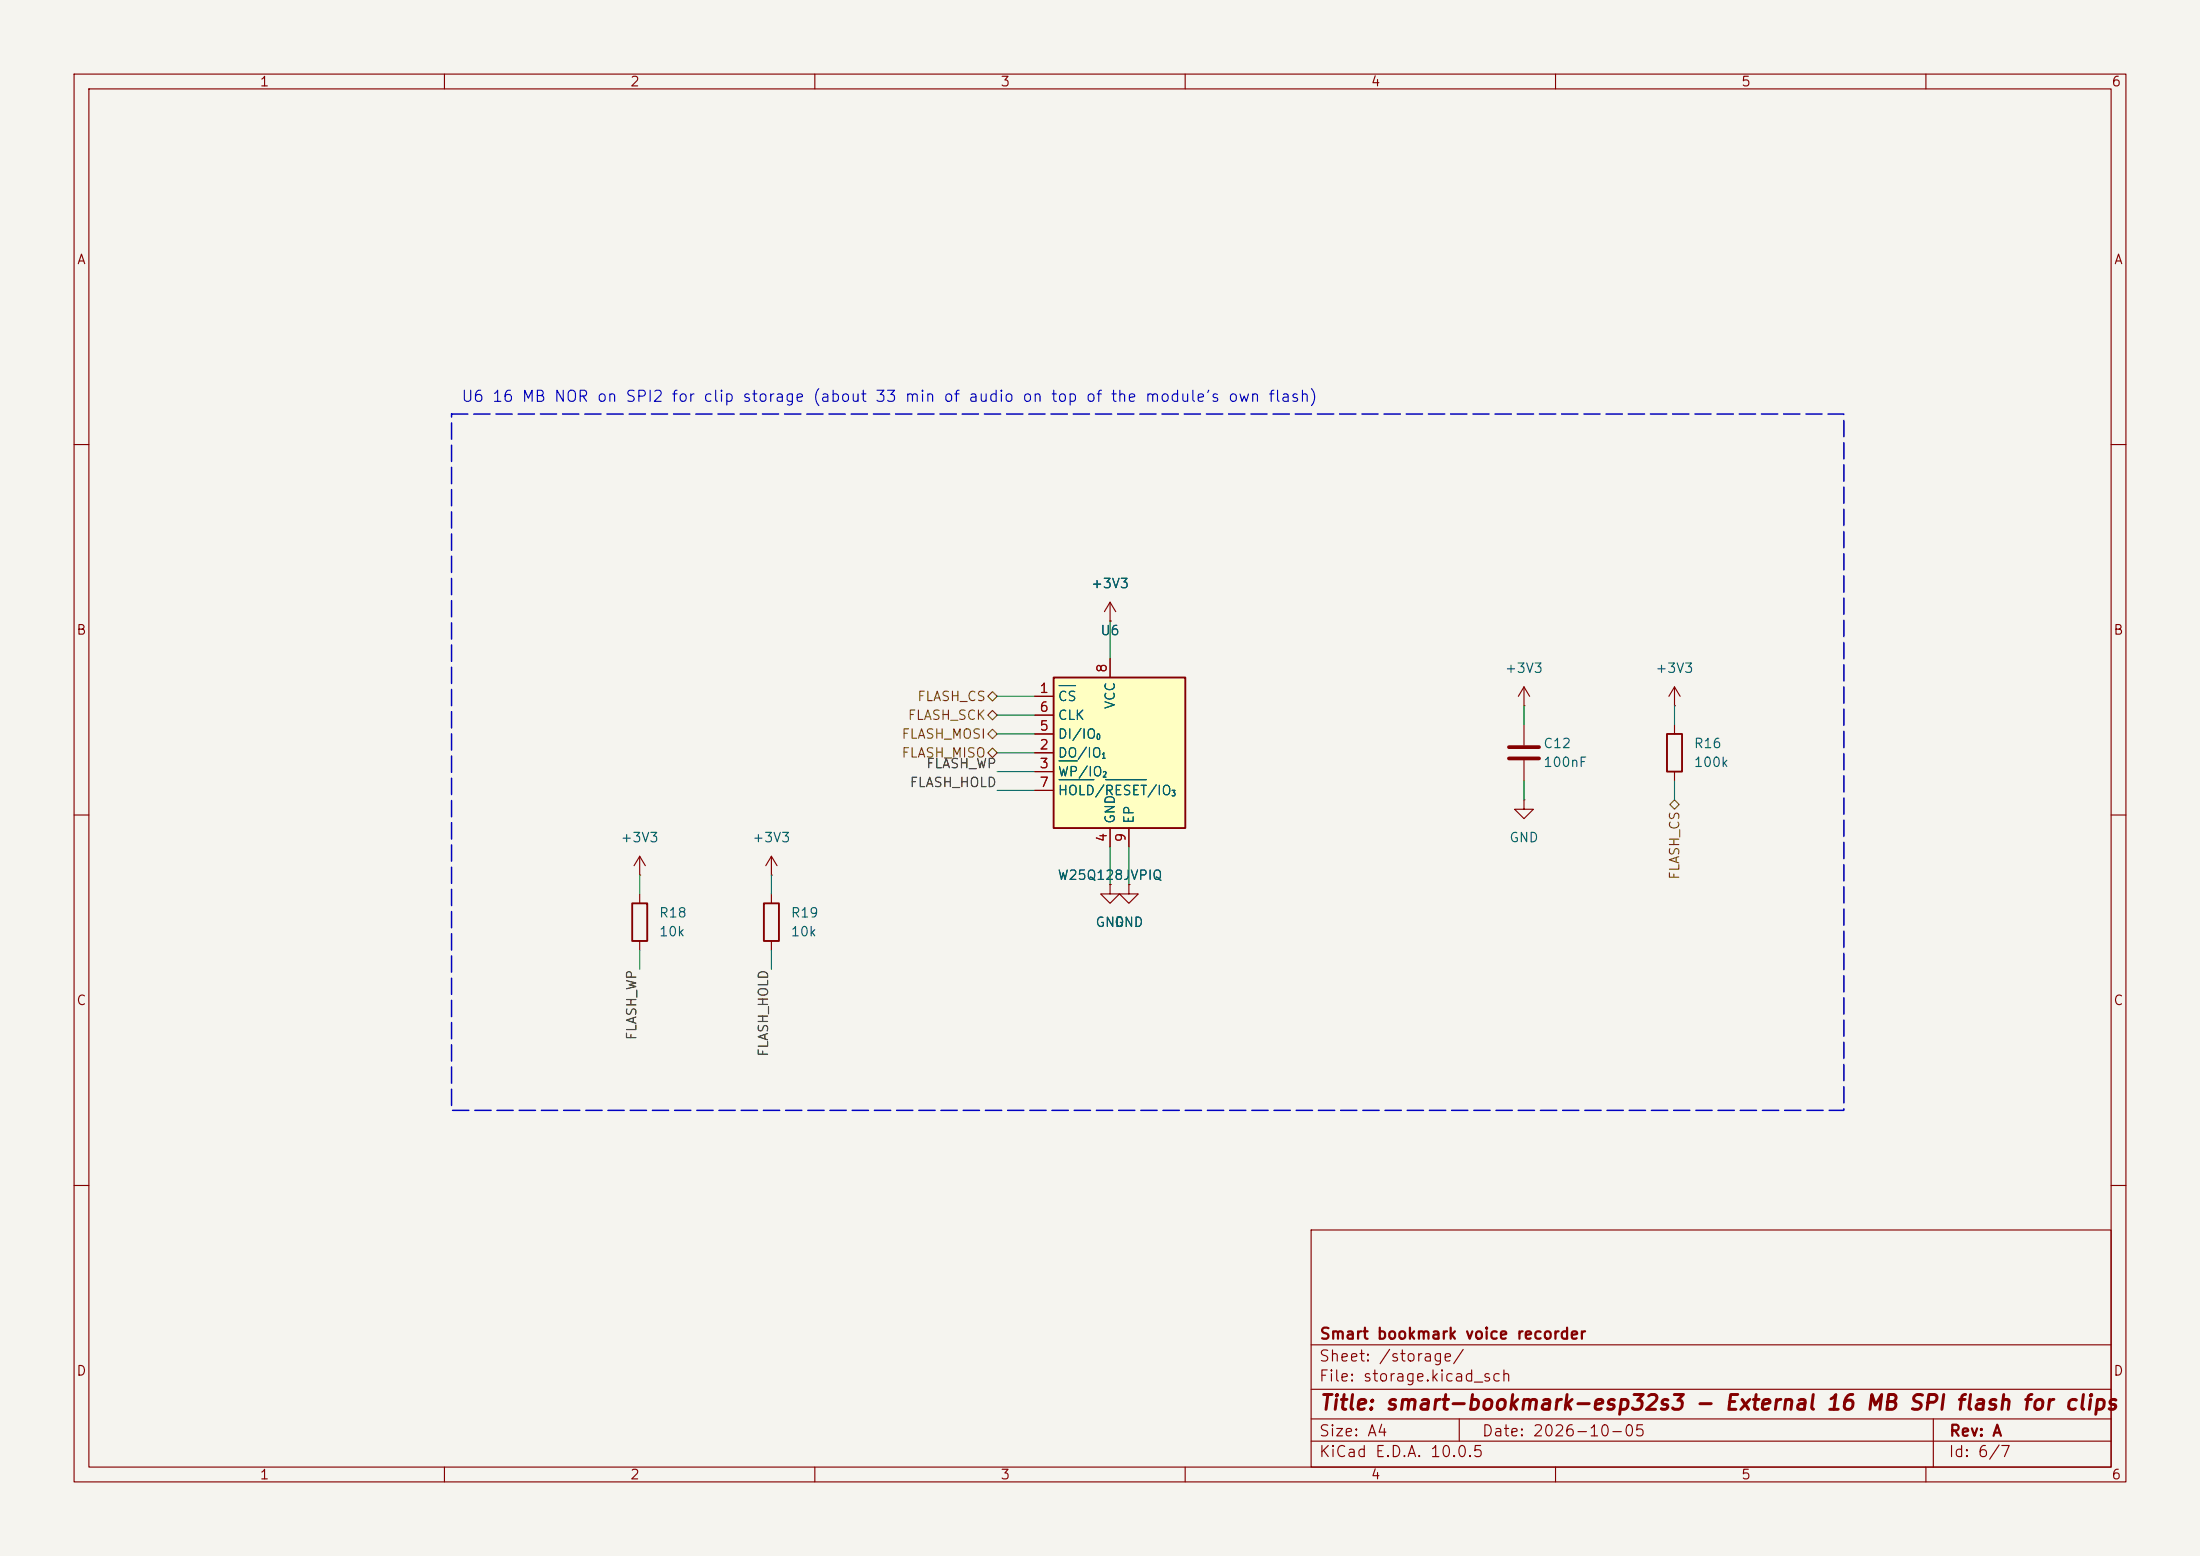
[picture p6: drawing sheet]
(kicad_sch
 (version 20260306)
 (generator "eeschema")
 (generator_version "10.0")
 (paper "A4")
 (title_block (title "smart-bookmark-esp32s3 - External 16 MB SPI flash for clips") (date "2026-10-05") (rev "A") (company "Smart bookmark voice recorder"))
 (lib_symbols
  (symbol "Device:C"
    (pin_numbers (hide yes))
    (pin_names
    (offset 0.254)) (exclude_from_sim no) (in_bom yes) (on_board yes)
    (in_pos_files yes)
    (duplicate_pin_numbers_are_jumpers no)
    (property "Reference" "C" (at 0.635 2.54 0) (show_name no) (do_not_autoplace no) (effects (font (size 1.27 1.27)) (justify left)))
    (property "Value" "C" (at 0.635 -2.54 0) (show_name no) (do_not_autoplace no) (effects (font (size 1.27 1.27)) (justify left)))
    (property "Footprint" "" (at 0.9652 -3.81 0) (show_name no) (do_not_autoplace no) (hide yes) (effects (font (size 1.27 1.27))))
    (property "Datasheet" "" (at 0 0 0) (show_name no) (do_not_autoplace no) (hide yes) (effects (font (size 1.27 1.27))))
    (property "Description" "Unpolarized capacitor" (at 0 0 0) (show_name no) (do_not_autoplace no) (hide yes) (effects (font (size 1.27 1.27))))
    (symbol "C_0_1"
    (polyline (pts (xy -2.032 0.762) (xy 2.032 0.762)) (stroke (width 0.508) (type default)) (fill (type none)))
    (polyline (pts (xy -2.032 -0.762) (xy 2.032 -0.762)) (stroke (width 0.508) (type default)) (fill (type none))))
    (symbol "C_1_1"
    (pin passive line (at 0 3.81 270) (length 2.794) (name "" (effects (font (size 1.27 1.27)))) (number "1" (effects (font (size 1.27 1.27)))))
    (pin passive line (at 0 -3.81 90) (length 2.794) (name "" (effects (font (size 1.27 1.27)))) (number "2" (effects (font (size 1.27 1.27))))))
    (embedded_fonts no))
  (symbol "Device:R"
    (pin_numbers (hide yes))
    (pin_names
    (offset 0)) (exclude_from_sim no) (in_bom yes) (on_board yes)
    (in_pos_files yes)
    (duplicate_pin_numbers_are_jumpers no)
    (property "Reference" "R" (at 2.032 0 90) (show_name no) (do_not_autoplace no) (effects (font (size 1.27 1.27))))
    (property "Value" "R" (at 0 0 90) (show_name no) (do_not_autoplace no) (effects (font (size 1.27 1.27))))
    (property "Footprint" "" (at -1.778 0 90) (show_name no) (do_not_autoplace no) (hide yes) (effects (font (size 1.27 1.27))))
    (property "Datasheet" "" (at 0 0 0) (show_name no) (do_not_autoplace no) (hide yes) (effects (font (size 1.27 1.27))))
    (property "Description" "Resistor" (at 0 0 0) (show_name no) (do_not_autoplace no) (hide yes) (effects (font (size 1.27 1.27))))
    (symbol "R_0_1"
    (rectangle (start -1.016 -2.54) (end 1.016 2.54) (stroke (width 0.254) (type default)) (fill (type none))))
    (symbol "R_1_1"
    (pin passive line (at 0 3.81 270) (length 1.27) (name "" (effects (font (size 1.27 1.27)))) (number "1" (effects (font (size 1.27 1.27)))))
    (pin passive line (at 0 -3.81 90) (length 1.27) (name "" (effects (font (size 1.27 1.27)))) (number "2" (effects (font (size 1.27 1.27))))))
    (embedded_fonts no))
  (symbol "Memory_Flash:W25Q128JVP" (exclude_from_sim no) (in_bom yes) (on_board yes)
    (in_pos_files yes)
    (duplicate_pin_numbers_are_jumpers no)
    (property "Reference" "U" (at -6.35 11.43 0) (show_name no) (do_not_autoplace no) (effects (font (size 1.27 1.27))))
    (property "Value" "W25Q128JVP" (at 7.62 11.43 0) (show_name no) (do_not_autoplace no) (effects (font (size 1.27 1.27))))
    (property "Footprint" "Package_SON:WSON-8-1EP_6x5mm_P1.27mm_EP3.4x4.3mm" (at 0 22.86 0) (show_name no) (do_not_autoplace no) (hide yes) (effects (font (size 1.27 1.27))))
    (property "Datasheet" "https://www.winbond.com/resource-files/w25q128jv_dtr%20revc%2003272018%20plus.pdf" (at 0 25.4 0) (show_name no) (do_not_autoplace no) (hide yes) (effects (font (size 1.27 1.27))))
    (property "Description" "128Mbit / 16MiB Serial Flash Memory, Standard/Dual/Quad SPI, 2.7-3.6V, WSON-8" (at 0 27.94 0) (show_name no) (do_not_autoplace no) (hide yes) (effects (font (size 1.27 1.27))))
    (symbol "W25Q128JVP_0_1"
    (rectangle (start -7.62 10.16) (end 10.16 -10.16) (stroke (width 0.254) (type default)) (fill (type background))))
    (symbol "W25Q128JVP_1_1"
    (pin input line (at -10.16 7.62 0) (length 2.54) (name "~{CS}" (effects (font (size 1.27 1.27)))) (number "1" (effects (font (size 1.27 1.27)))))
    (pin bidirectional line (at -10.16 0 0) (length 2.54) (name "DO/IO_{1}" (effects (font (size 1.27 1.27)))) (number "2" (effects (font (size 1.27 1.27)))))
    (pin bidirectional line (at -10.16 -2.54 0) (length 2.54) (name "~{WP}/IO_{2}" (effects (font (size 1.27 1.27)))) (number "3" (effects (font (size 1.27 1.27)))))
    (pin power_in line (at 0 -12.7 90) (length 2.54) (name "GND" (effects (font (size 1.27 1.27)))) (number "4" (effects (font (size 1.27 1.27)))))
    (pin bidirectional line (at -10.16 2.54 0) (length 2.54) (name "DI/IO_{0}" (effects (font (size 1.27 1.27)))) (number "5" (effects (font (size 1.27 1.27)))))
    (pin input line (at -10.16 5.08 0) (length 2.54) (name "CLK" (effects (font (size 1.27 1.27)))) (number "6" (effects (font (size 1.27 1.27)))))
    (pin bidirectional line (at -10.16 -5.08 0) (length 2.54) (name "~{HOLD}/~{RESET}/IO_{3}" (effects (font (size 1.27 1.27)))) (number "7" (effects (font (size 1.27 1.27)))))
    (pin power_in line (at 0 12.7 270) (length 2.54) (name "VCC" (effects (font (size 1.27 1.27)))) (number "8" (effects (font (size 1.27 1.27)))))
    (pin passive line (at 2.54 -12.7 90) (length 2.54) (name "EP" (effects (font (size 1.27 1.27)))) (number "9" (effects (font (size 1.27 1.27))))))
    (embedded_fonts no))
  (symbol "power:+3V3"
    (power global)
    (pin_numbers (hide yes))
    (pin_names
    (offset 0) (hide yes)) (exclude_from_sim no) (in_bom yes) (on_board yes)
    (in_pos_files yes)
    (duplicate_pin_numbers_are_jumpers no)
    (property "Reference" "#PWR" (at 0 -3.81 0) (show_name no) (do_not_autoplace no) (hide yes) (effects (font (size 1.27 1.27))))
    (property "Value" "+3V3" (at 0 3.556 0) (show_name no) (do_not_autoplace no) (effects (font (size 1.27 1.27))))
    (property "Footprint" "" (at 0 0 0) (show_name no) (do_not_autoplace no) (hide yes) (effects (font (size 1.27 1.27))))
    (property "Datasheet" "" (at 0 0 0) (show_name no) (do_not_autoplace no) (hide yes) (effects (font (size 1.27 1.27))))
    (property "Description" "Power symbol creates a global label with name \"+3V3\"" (at 0 0 0) (show_name no) (do_not_autoplace no) (hide yes) (effects (font (size 1.27 1.27))))
    (symbol "+3V3_0_1"
    (polyline (pts (xy -0.762 1.27) (xy 0 2.54)) (stroke (width 0) (type default)) (fill (type none)))
    (polyline (pts (xy 0 2.54) (xy 0.762 1.27)) (stroke (width 0) (type default)) (fill (type none)))
    (polyline (pts (xy 0 0) (xy 0 2.54)) (stroke (width 0) (type default)) (fill (type none))))
    (symbol "+3V3_1_1"
    (pin power_in line (at 0 0 90) (length 0) (name "" (effects (font (size 1.27 1.27)))) (number "1" (effects (font (size 1.27 1.27))))))
    (embedded_fonts no))
  (symbol "power:GND"
    (power global)
    (pin_numbers (hide yes))
    (pin_names
    (offset 0) (hide yes)) (exclude_from_sim no) (in_bom yes) (on_board yes)
    (in_pos_files yes)
    (duplicate_pin_numbers_are_jumpers no)
    (property "Reference" "#PWR" (at 0 -6.35 0) (show_name no) (do_not_autoplace no) (hide yes) (effects (font (size 1.27 1.27))))
    (property "Value" "GND" (at 0 -3.81 0) (show_name no) (do_not_autoplace no) (effects (font (size 1.27 1.27))))
    (property "Footprint" "" (at 0 0 0) (show_name no) (do_not_autoplace no) (hide yes) (effects (font (size 1.27 1.27))))
    (property "Datasheet" "" (at 0 0 0) (show_name no) (do_not_autoplace no) (hide yes) (effects (font (size 1.27 1.27))))
    (property "Description" "Power symbol creates a global label with name \"GND\" , ground" (at 0 0 0) (show_name no) (do_not_autoplace no) (hide yes) (effects (font (size 1.27 1.27))))
    (symbol "GND_0_1"
    (polyline (pts (xy 0 0) (xy 0 -1.27) (xy 1.27 -1.27) (xy 0 -2.54) (xy -1.27 -1.27) (xy 0 -1.27)) (stroke (width 0) (type default)) (fill (type none))))
    (symbol "GND_1_1"
    (pin power_in line (at 0 0 270) (length 0) (name "" (effects (font (size 1.27 1.27)))) (number "1" (effects (font (size 1.27 1.27))))))
    (embedded_fonts no)))
 (rectangle (start 60.96 55.88) (end 248.92 149.86) (stroke (width 0.2) (type dash)) (fill (type none)))
 (text "U6 16 MB NOR on SPI2 for clip storage (about 33 min of audio on top of the module's own flash)" (exclude_from_sim no) (at 62.23 54.61 0) (effects (font (size 1.5 1.5)) (justify left bottom)))
 (symbol (lib_id "Memory_Flash:W25Q128JVP") (at 149.86 101.6 0) (unit 1) (body_style 1)
  (exclude_from_sim no) (in_bom yes) (on_board yes) (in_pos_files yes) (dnp no)
  (property "Reference" "U6" (at 149.86 85.09 0) (show_name no) (do_not_autoplace no) (effects (font (size 1.27 1.27))))
  (property "Value" "W25Q128JVPIQ" (at 149.86 118.11 0) (show_name no) (do_not_autoplace no) (effects (font (size 1.27 1.27))))
  (property "Footprint" "Package_SON:WSON-8-1EP_6x5mm_P1.27mm_EP3.4x4.3mm" (at 149.86 101.6 0) (hide yes) (show_name no) (do_not_autoplace no) (effects (font (size 1.27 1.27))))
  (property "Datasheet" "" (at 149.86 101.6 0) (hide yes) (show_name no) (do_not_autoplace no) (effects (font (size 1.27 1.27))))
  (property "Description" "" (at 149.86 101.6 0) (hide yes) (show_name no) (do_not_autoplace no) (effects (font (size 1.27 1.27))))
  (property "MPN" "W25Q128JVPIQ" (at 149.86 101.6 0) (hide yes) (show_name no) (do_not_autoplace no) (effects (font (size 1.27 1.27))))
  (property "LCSC" "C190862" (at 149.86 101.6 0) (hide yes) (show_name no) (do_not_autoplace no) (effects (font (size 1.27 1.27))))
  (pin "1")
  (pin "2")
  (pin "3")
  (pin "4")
  (pin "5")
  (pin "6")
  (pin "7")
  (pin "8")
  (pin "9"))
 (wire (pts (xy 139.7 93.98) (xy 134.62 93.98)) (stroke (width 0) (type default)))
 (hierarchical_label "FLASH_CS" (shape bidirectional) (at 134.62 93.98 180) (effects (font (size 1.27 1.27)) (justify right)))
 (wire (pts (xy 139.7 101.6) (xy 134.62 101.6)) (stroke (width 0) (type default)))
 (hierarchical_label "FLASH_MISO" (shape bidirectional) (at 134.62 101.6 180) (effects (font (size 1.27 1.27)) (justify right)))
 (wire (pts (xy 139.7 104.14) (xy 134.62 104.14)) (stroke (width 0) (type default)))
 (label "FLASH_WP" (at 134.62 104.14 180) (effects (font (size 1.27 1.27)) (justify right bottom)))
 (wire (pts (xy 149.86 114.3) (xy 149.86 119.38)) (stroke (width 0) (type default)))
 (symbol (lib_id "power:GND") (at 149.86 119.38 0) (unit 1) (body_style 1)
  (exclude_from_sim no) (in_bom no) (on_board yes) (in_pos_files no) (dnp no)
  (property "Reference" "#PWR_storage_01" (at 149.86 115.57 0) (hide yes) (show_name no) (do_not_autoplace no) (effects (font (size 1.27 1.27))))
  (property "Value" "GND" (at 149.86 124.46 0) (show_name no) (do_not_autoplace no) (effects (font (size 1.27 1.27))))
  (property "Footprint" "" (at 149.86 119.38 0) (hide yes) (show_name no) (do_not_autoplace no) (effects (font (size 1.27 1.27))))
  (property "Datasheet" "" (at 149.86 119.38 0) (hide yes) (show_name no) (do_not_autoplace no) (effects (font (size 1.27 1.27))))
  (property "Description" "" (at 149.86 119.38 0) (hide yes) (show_name no) (do_not_autoplace no) (effects (font (size 1.27 1.27))))
  (pin "1"))
 (wire (pts (xy 139.7 99.06) (xy 134.62 99.06)) (stroke (width 0) (type default)))
 (hierarchical_label "FLASH_MOSI" (shape bidirectional) (at 134.62 99.06 180) (effects (font (size 1.27 1.27)) (justify right)))
 (wire (pts (xy 139.7 96.52) (xy 134.62 96.52)) (stroke (width 0) (type default)))
 (hierarchical_label "FLASH_SCK" (shape bidirectional) (at 134.62 96.52 180) (effects (font (size 1.27 1.27)) (justify right)))
 (wire (pts (xy 139.7 106.68) (xy 134.62 106.68)) (stroke (width 0) (type default)))
 (label "FLASH_HOLD" (at 134.62 106.68 180) (effects (font (size 1.27 1.27)) (justify right bottom)))
 (wire (pts (xy 149.86 88.9) (xy 149.86 83.82)) (stroke (width 0) (type default)))
 (symbol (lib_id "power:+3V3") (at 149.86 83.82 0) (unit 1) (body_style 1)
  (exclude_from_sim no) (in_bom no) (on_board yes) (in_pos_files no) (dnp no)
  (property "Reference" "#PWR_storage_02" (at 149.86 80.01 0) (hide yes) (show_name no) (do_not_autoplace no) (effects (font (size 1.27 1.27))))
  (property "Value" "+3V3" (at 149.86 78.74 0) (show_name no) (do_not_autoplace no) (effects (font (size 1.27 1.27))))
  (property "Footprint" "" (at 149.86 83.82 0) (hide yes) (show_name no) (do_not_autoplace no) (effects (font (size 1.27 1.27))))
  (property "Datasheet" "" (at 149.86 83.82 0) (hide yes) (show_name no) (do_not_autoplace no) (effects (font (size 1.27 1.27))))
  (property "Description" "" (at 149.86 83.82 0) (hide yes) (show_name no) (do_not_autoplace no) (effects (font (size 1.27 1.27))))
  (pin "1"))
 (wire (pts (xy 152.4 114.3) (xy 152.4 119.38)) (stroke (width 0) (type default)))
 (symbol (lib_id "power:GND") (at 152.4 119.38 0) (unit 1) (body_style 1)
  (exclude_from_sim no) (in_bom no) (on_board yes) (in_pos_files no) (dnp no)
  (property "Reference" "#PWR_storage_03" (at 152.4 115.57 0) (hide yes) (show_name no) (do_not_autoplace no) (effects (font (size 1.27 1.27))))
  (property "Value" "GND" (at 152.4 124.46 0) (show_name no) (do_not_autoplace no) (effects (font (size 1.27 1.27))))
  (property "Footprint" "" (at 152.4 119.38 0) (hide yes) (show_name no) (do_not_autoplace no) (effects (font (size 1.27 1.27))))
  (property "Datasheet" "" (at 152.4 119.38 0) (hide yes) (show_name no) (do_not_autoplace no) (effects (font (size 1.27 1.27))))
  (property "Description" "" (at 152.4 119.38 0) (hide yes) (show_name no) (do_not_autoplace no) (effects (font (size 1.27 1.27))))
  (pin "1"))
 (symbol (lib_id "Device:C") (at 205.74 101.6 0) (unit 1) (body_style 1)
  (exclude_from_sim no) (in_bom yes) (on_board yes) (in_pos_files yes) (dnp no)
  (property "Reference" "C12" (at 208.28 100.33 0) (show_name no) (do_not_autoplace no) (effects (font (size 1.27 1.27)) (justify left)))
  (property "Value" "100nF" (at 208.28 102.87 0) (show_name no) (do_not_autoplace no) (effects (font (size 1.27 1.27)) (justify left)))
  (property "Footprint" "Capacitor_SMD:C_0402_1005Metric" (at 205.74 101.6 0) (hide yes) (show_name no) (do_not_autoplace no) (effects (font (size 1.27 1.27))))
  (property "Datasheet" "" (at 205.74 101.6 0) (hide yes) (show_name no) (do_not_autoplace no) (effects (font (size 1.27 1.27))))
  (property "Description" "" (at 205.74 101.6 0) (hide yes) (show_name no) (do_not_autoplace no) (effects (font (size 1.27 1.27))))
  (property "MPN" "CL05B104KO5NNNC" (at 205.74 101.6 0) (hide yes) (show_name no) (do_not_autoplace no) (effects (font (size 1.27 1.27))))
  (property "LCSC" "C1525" (at 205.74 101.6 0) (hide yes) (show_name no) (do_not_autoplace no) (effects (font (size 1.27 1.27))))
  (pin "1")
  (pin "2"))
 (wire (pts (xy 205.74 97.79) (xy 205.74 95.25)) (stroke (width 0) (type default)))
 (symbol (lib_id "power:+3V3") (at 205.74 95.25 0) (unit 1) (body_style 1)
  (exclude_from_sim no) (in_bom no) (on_board yes) (in_pos_files no) (dnp no)
  (property "Reference" "#PWR_storage_04" (at 205.74 91.44 0) (hide yes) (show_name no) (do_not_autoplace no) (effects (font (size 1.27 1.27))))
  (property "Value" "+3V3" (at 205.74 90.17 0) (show_name no) (do_not_autoplace no) (effects (font (size 1.27 1.27))))
  (property "Footprint" "" (at 205.74 95.25 0) (hide yes) (show_name no) (do_not_autoplace no) (effects (font (size 1.27 1.27))))
  (property "Datasheet" "" (at 205.74 95.25 0) (hide yes) (show_name no) (do_not_autoplace no) (effects (font (size 1.27 1.27))))
  (property "Description" "" (at 205.74 95.25 0) (hide yes) (show_name no) (do_not_autoplace no) (effects (font (size 1.27 1.27))))
  (pin "1"))
 (wire (pts (xy 205.74 105.41) (xy 205.74 107.95)) (stroke (width 0) (type default)))
 (symbol (lib_id "power:GND") (at 205.74 107.95 0) (unit 1) (body_style 1)
  (exclude_from_sim no) (in_bom no) (on_board yes) (in_pos_files no) (dnp no)
  (property "Reference" "#PWR_storage_05" (at 205.74 104.14 0) (hide yes) (show_name no) (do_not_autoplace no) (effects (font (size 1.27 1.27))))
  (property "Value" "GND" (at 205.74 113.03 0) (show_name no) (do_not_autoplace no) (effects (font (size 1.27 1.27))))
  (property "Footprint" "" (at 205.74 107.95 0) (hide yes) (show_name no) (do_not_autoplace no) (effects (font (size 1.27 1.27))))
  (property "Datasheet" "" (at 205.74 107.95 0) (hide yes) (show_name no) (do_not_autoplace no) (effects (font (size 1.27 1.27))))
  (property "Description" "" (at 205.74 107.95 0) (hide yes) (show_name no) (do_not_autoplace no) (effects (font (size 1.27 1.27))))
  (pin "1"))
 (symbol (lib_id "Device:R") (at 226.06 101.6 0) (unit 1) (body_style 1)
  (exclude_from_sim no) (in_bom yes) (on_board yes) (in_pos_files yes) (dnp no)
  (property "Reference" "R16" (at 228.6 100.33 0) (show_name no) (do_not_autoplace no) (effects (font (size 1.27 1.27)) (justify left)))
  (property "Value" "100k" (at 228.6 102.87 0) (show_name no) (do_not_autoplace no) (effects (font (size 1.27 1.27)) (justify left)))
  (property "Footprint" "Resistor_SMD:R_0402_1005Metric" (at 226.06 101.6 0) (hide yes) (show_name no) (do_not_autoplace no) (effects (font (size 1.27 1.27))))
  (property "Datasheet" "" (at 226.06 101.6 0) (hide yes) (show_name no) (do_not_autoplace no) (effects (font (size 1.27 1.27))))
  (property "Description" "" (at 226.06 101.6 0) (hide yes) (show_name no) (do_not_autoplace no) (effects (font (size 1.27 1.27))))
  (property "MPN" "0402WGF1003TCE" (at 226.06 101.6 0) (hide yes) (show_name no) (do_not_autoplace no) (effects (font (size 1.27 1.27))))
  (property "LCSC" "C25741" (at 226.06 101.6 0) (hide yes) (show_name no) (do_not_autoplace no) (effects (font (size 1.27 1.27))))
  (pin "1")
  (pin "2"))
 (wire (pts (xy 226.06 97.79) (xy 226.06 95.25)) (stroke (width 0) (type default)))
 (symbol (lib_id "power:+3V3") (at 226.06 95.25 0) (unit 1) (body_style 1)
  (exclude_from_sim no) (in_bom no) (on_board yes) (in_pos_files no) (dnp no)
  (property "Reference" "#PWR_storage_06" (at 226.06 91.44 0) (hide yes) (show_name no) (do_not_autoplace no) (effects (font (size 1.27 1.27))))
  (property "Value" "+3V3" (at 226.06 90.17 0) (show_name no) (do_not_autoplace no) (effects (font (size 1.27 1.27))))
  (property "Footprint" "" (at 226.06 95.25 0) (hide yes) (show_name no) (do_not_autoplace no) (effects (font (size 1.27 1.27))))
  (property "Datasheet" "" (at 226.06 95.25 0) (hide yes) (show_name no) (do_not_autoplace no) (effects (font (size 1.27 1.27))))
  (property "Description" "" (at 226.06 95.25 0) (hide yes) (show_name no) (do_not_autoplace no) (effects (font (size 1.27 1.27))))
  (pin "1"))
 (wire (pts (xy 226.06 105.41) (xy 226.06 107.95)) (stroke (width 0) (type default)))
 (hierarchical_label "FLASH_CS" (shape bidirectional) (at 226.06 107.95 270) (effects (font (size 1.27 1.27)) (justify right)))
 (symbol (lib_id "Device:R") (at 86.36 124.46 0) (unit 1) (body_style 1)
  (exclude_from_sim no) (in_bom yes) (on_board yes) (in_pos_files yes) (dnp no)
  (property "Reference" "R18" (at 88.9 123.19 0) (show_name no) (do_not_autoplace no) (effects (font (size 1.27 1.27)) (justify left)))
  (property "Value" "10k" (at 88.9 125.73 0) (show_name no) (do_not_autoplace no) (effects (font (size 1.27 1.27)) (justify left)))
  (property "Footprint" "Resistor_SMD:R_0402_1005Metric" (at 86.36 124.46 0) (hide yes) (show_name no) (do_not_autoplace no) (effects (font (size 1.27 1.27))))
  (property "Datasheet" "" (at 86.36 124.46 0) (hide yes) (show_name no) (do_not_autoplace no) (effects (font (size 1.27 1.27))))
  (property "Description" "" (at 86.36 124.46 0) (hide yes) (show_name no) (do_not_autoplace no) (effects (font (size 1.27 1.27))))
  (property "MPN" "0402WGF1002TCE" (at 86.36 124.46 0) (hide yes) (show_name no) (do_not_autoplace no) (effects (font (size 1.27 1.27))))
  (property "LCSC" "C25744" (at 86.36 124.46 0) (hide yes) (show_name no) (do_not_autoplace no) (effects (font (size 1.27 1.27))))
  (pin "1")
  (pin "2"))
 (wire (pts (xy 86.36 120.65) (xy 86.36 118.11)) (stroke (width 0) (type default)))
 (symbol (lib_id "power:+3V3") (at 86.36 118.11 0) (unit 1) (body_style 1)
  (exclude_from_sim no) (in_bom no) (on_board yes) (in_pos_files no) (dnp no)
  (property "Reference" "#PWR_storage_07" (at 86.36 114.3 0) (hide yes) (show_name no) (do_not_autoplace no) (effects (font (size 1.27 1.27))))
  (property "Value" "+3V3" (at 86.36 113.03 0) (show_name no) (do_not_autoplace no) (effects (font (size 1.27 1.27))))
  (property "Footprint" "" (at 86.36 118.11 0) (hide yes) (show_name no) (do_not_autoplace no) (effects (font (size 1.27 1.27))))
  (property "Datasheet" "" (at 86.36 118.11 0) (hide yes) (show_name no) (do_not_autoplace no) (effects (font (size 1.27 1.27))))
  (property "Description" "" (at 86.36 118.11 0) (hide yes) (show_name no) (do_not_autoplace no) (effects (font (size 1.27 1.27))))
  (pin "1"))
 (wire (pts (xy 86.36 128.27) (xy 86.36 130.81)) (stroke (width 0) (type default)))
 (label "FLASH_WP" (at 86.36 130.81 270) (effects (font (size 1.27 1.27)) (justify right bottom)))
 (symbol (lib_id "Device:R") (at 104.14 124.46 0) (unit 1) (body_style 1)
  (exclude_from_sim no) (in_bom yes) (on_board yes) (in_pos_files yes) (dnp no)
  (property "Reference" "R19" (at 106.68 123.19 0) (show_name no) (do_not_autoplace no) (effects (font (size 1.27 1.27)) (justify left)))
  (property "Value" "10k" (at 106.68 125.73 0) (show_name no) (do_not_autoplace no) (effects (font (size 1.27 1.27)) (justify left)))
  (property "Footprint" "Resistor_SMD:R_0402_1005Metric" (at 104.14 124.46 0) (hide yes) (show_name no) (do_not_autoplace no) (effects (font (size 1.27 1.27))))
  (property "Datasheet" "" (at 104.14 124.46 0) (hide yes) (show_name no) (do_not_autoplace no) (effects (font (size 1.27 1.27))))
  (property "Description" "" (at 104.14 124.46 0) (hide yes) (show_name no) (do_not_autoplace no) (effects (font (size 1.27 1.27))))
  (property "MPN" "0402WGF1002TCE" (at 104.14 124.46 0) (hide yes) (show_name no) (do_not_autoplace no) (effects (font (size 1.27 1.27))))
  (property "LCSC" "C25744" (at 104.14 124.46 0) (hide yes) (show_name no) (do_not_autoplace no) (effects (font (size 1.27 1.27))))
  (pin "1")
  (pin "2"))
 (wire (pts (xy 104.14 120.65) (xy 104.14 118.11)) (stroke (width 0) (type default)))
 (symbol (lib_id "power:+3V3") (at 104.14 118.11 0) (unit 1) (body_style 1)
  (exclude_from_sim no) (in_bom no) (on_board yes) (in_pos_files no) (dnp no)
  (property "Reference" "#PWR_storage_08" (at 104.14 114.3 0) (hide yes) (show_name no) (do_not_autoplace no) (effects (font (size 1.27 1.27))))
  (property "Value" "+3V3" (at 104.14 113.03 0) (show_name no) (do_not_autoplace no) (effects (font (size 1.27 1.27))))
  (property "Footprint" "" (at 104.14 118.11 0) (hide yes) (show_name no) (do_not_autoplace no) (effects (font (size 1.27 1.27))))
  (property "Datasheet" "" (at 104.14 118.11 0) (hide yes) (show_name no) (do_not_autoplace no) (effects (font (size 1.27 1.27))))
  (property "Description" "" (at 104.14 118.11 0) (hide yes) (show_name no) (do_not_autoplace no) (effects (font (size 1.27 1.27))))
  (pin "1"))
 (wire (pts (xy 104.14 128.27) (xy 104.14 130.81)) (stroke (width 0) (type default)))
 (label "FLASH_HOLD" (at 104.14 130.81 270) (effects (font (size 1.27 1.27)) (justify right bottom)))
 (embedded_fonts no))
